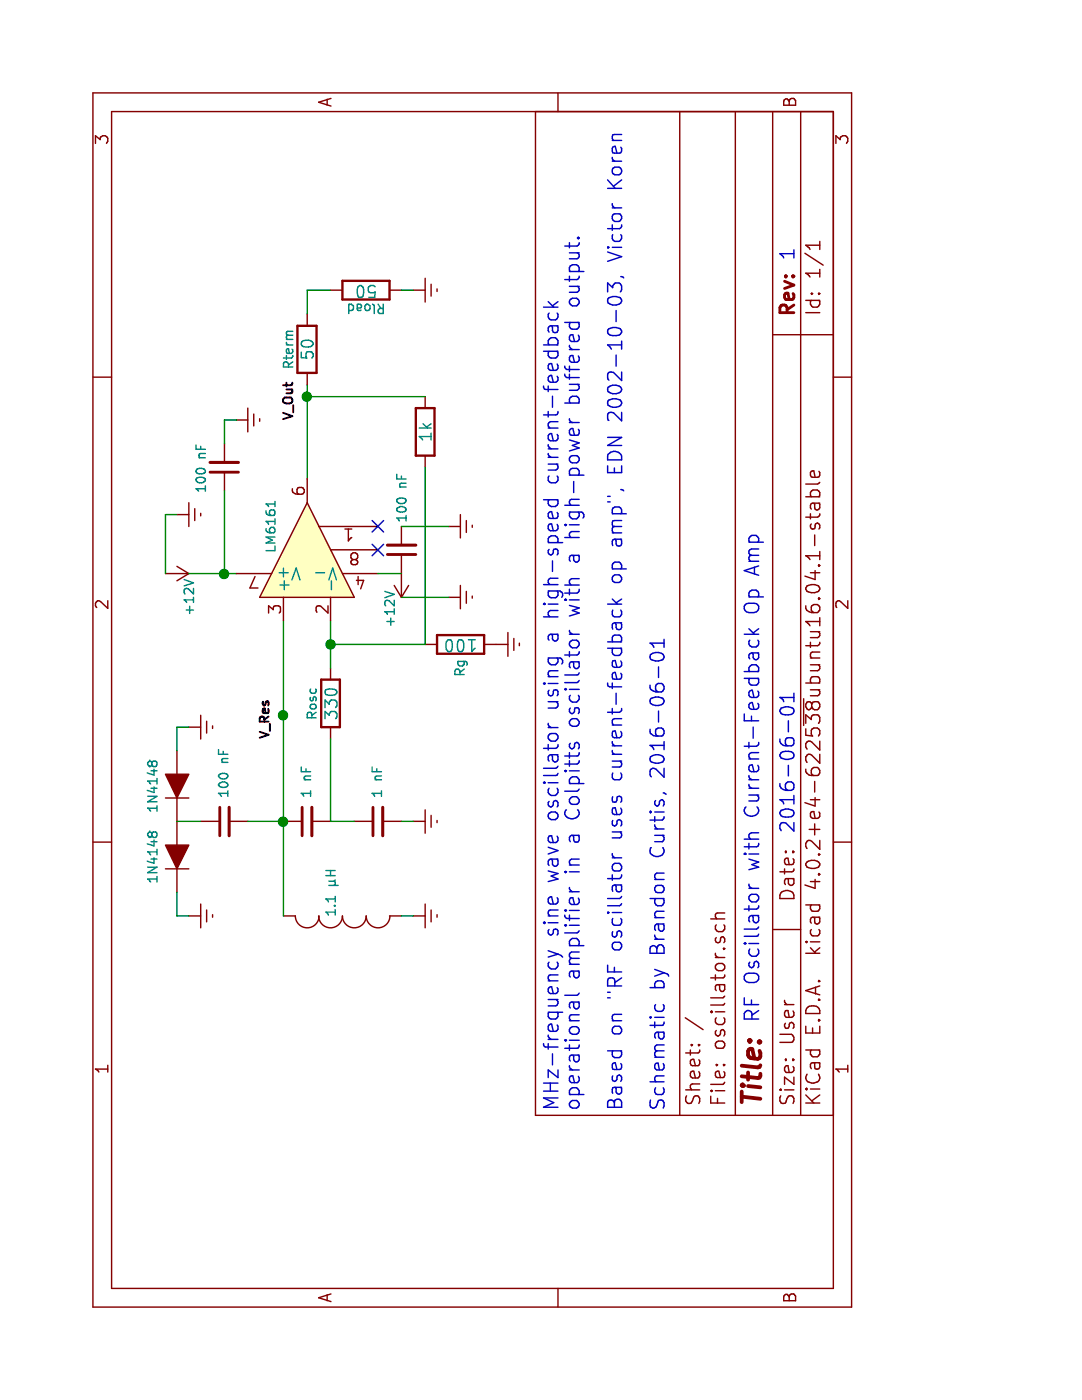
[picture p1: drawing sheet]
EESchema Schematic File Version 2
LIBS:power
LIBS:device
LIBS:transistors
LIBS:conn
LIBS:linear
LIBS:regul
LIBS:74xx
LIBS:cmos4000
LIBS:adc-dac
LIBS:memory
LIBS:xilinx
LIBS:microcontrollers
LIBS:dsp
LIBS:microchip
LIBS:analog_switches
LIBS:motorola
LIBS:texas
LIBS:intel
LIBS:audio
LIBS:interface
LIBS:digital-audio
LIBS:philips
LIBS:display
LIBS:cypress
LIBS:siliconi
LIBS:opto
LIBS:atmel
LIBS:contrib
LIBS:valves
EELAYER 25 0
EELAYER END
$Descr User 5929 4000
encoding utf-8
Sheet 1 1
Title ""
Date ""
Rev ""
Comp ""
Comment1 ""
Comment2 ""
Comment3 ""
Comment4 ""
$EndDescr
$Comp
L C_Small C?
U 1 1
P 2450 1300
F 0 "C?" H 2460 1370 39  0001 L CNN
F 1 "1 nF" H 2550 1300 39  0000 L CNN
F 2 "" H 2450 1300 50  0000 C CNN
F 3 "" H 2450 1300 50  0000 C CNN
	1    2450 1300
	1    0    0    -1  
$EndComp
$Comp
L C_Small C?
U 1 1
P 2450 1600
F 0 "C?" H 2460 1670 39  0001 L CNN
F 1 "1 nF" H 2550 1600 39  0000 L CNN
F 2 "" H 2450 1600 50  0000 C CNN
F 3 "" H 2450 1600 50  0000 C CNN
	1    2450 1600
	1    0    0    -1  
$EndComp
$Comp
L C_Small C?
U 1 1
P 2450 950
F 0 "C?" H 2460 1020 39  0001 L CNN
F 1 "100 nF" H 2550 950 39  0000 L CNN
F 2 "" H 2450 950 50  0000 C CNN
F 3 "" H 2450 950 50  0000 C CNN
	1    2450 950 
	1    0    0    -1  
$EndComp
$Comp
L D 1N4148
U 1 1
P 2300 750
F 0 "1N4148" H 2300 850 39  0000 C CNN
F 1 "D" H 2300 650 50  0001 C CNN
F 2 "" H 2300 750 50  0000 C CNN
F 3 "" H 2300 750 50  0000 C CNN
	1    2300 750 
	1    0    0    -1  
$EndComp
$Comp
L D 1N4148
U 1 1
P 2600 750
F 0 "1N4148" H 2600 850 39  0000 C CNN
F 1 "D" H 2600 650 50  0001 C CNN
F 2 "" H 2600 750 50  0000 C CNN
F 3 "" H 2600 750 50  0000 C CNN
	1    2600 750 
	1    0    0    -1  
$EndComp
$Comp
L Earth #PWR?
U 1 1
P 2050 800
F 0 "#PWR?" H 2050 550 50  0001 C CNN
F 1 "Earth" H 2050 650 50  0001 C CNN
F 2 "" H 2050 800 50  0000 C CNN
F 3 "" H 2050 800 50  0000 C CNN
	1    2050 800 
	1    0    0    -1  
$EndComp
$Comp
L Earth #PWR?
U 1 1
P 2850 800
F 0 "#PWR?" H 2850 550 50  0001 C CNN
F 1 "Earth" H 2850 650 50  0001 C CNN
F 2 "" H 2850 800 50  0000 C CNN
F 3 "" H 2850 800 50  0000 C CNN
	1    2850 800 
	1    0    0    -1  
$EndComp
Wire Wire Line
	2050 750  2150 750 
Wire Wire Line
	2750 750  2850 750 
Wire Wire Line
	2450 850  2450 750 
$Comp
L Earth #PWR?
U 1 1
P 2450 1750
F 0 "#PWR?" H 2450 1500 50  0001 C CNN
F 1 "Earth" H 2450 1600 50  0001 C CNN
F 2 "" H 2450 1750 50  0000 C CNN
F 3 "" H 2450 1750 50  0000 C CNN
	1    2450 1750
	1    0    0    -1  
$EndComp
Wire Wire Line
	2450 1400 2450 1500
Wire Wire Line
	2450 1700 2450 1750
$Comp
L INDUCTOR_SMALL L?
U 1 1
P 2050 1450
F 0 "L?" V 2050 1550 39  0001 C CNN
F 1 "1.1 µH" V 2100 1350 39  0000 C CNN
F 2 "" H 2050 1450 50  0000 C CNN
F 3 "" H 2050 1450 50  0000 C CNN
	1    2050 1450
	0    -1   -1   0   
$EndComp
$Comp
L Earth #PWR?
U 1 1
P 2050 1750
F 0 "#PWR?" H 2050 1500 50  0001 C CNN
F 1 "Earth" H 2050 1600 50  0001 C CNN
F 2 "" H 2050 1750 50  0000 C CNN
F 3 "" H 2050 1750 50  0000 C CNN
	1    2050 1750
	1    0    0    -1  
$EndComp
Wire Wire Line
	2050 1700 2050 1750
Wire Wire Line
	2050 1200 3300 1200
Wire Wire Line
	2450 1200 2450 1050
Connection ~ 2450 1200
$Comp
L R Rosc
U 1 1
P 2950 1400
F 0 "Rosc" V 3030 1400 39  0000 C CNN
F 1 "330" V 2950 1400 50  0000 C CNN
F 2 "" V 2880 1400 50  0000 C CNN
F 3 "" H 2950 1400 50  0000 C CNN
	1    2950 1400
	0    -1   -1   0   
$EndComp
Wire Wire Line
	2800 1400 2450 1400
Wire Wire Line
	2850 750  2850 800 
Wire Wire Line
	2050 750  2050 800 
$Comp
L R Rg
U 1 1
P 3200 1950
F 0 "Rg" H 3100 1950 39  0000 C CNN
F 1 "100" V 3200 1950 50  0000 C CNN
F 2 "" V 3130 1950 50  0000 C CNN
F 3 "" H 3200 1950 50  0000 C CNN
	1    3200 1950
	1    0    0    -1  
$EndComp
$Comp
L R R?
U 1 1
P 4100 1800
F 0 "R?" V 4180 1800 39  0001 C CNN
F 1 "1k" V 4100 1800 50  0000 C CNN
F 2 "" V 4030 1800 50  0000 C CNN
F 3 "" H 4100 1800 50  0000 C CNN
	1    4100 1800
	0    -1   -1   0   
$EndComp
$Comp
L Earth #PWR?
U 1 1
P 3200 2100
F 0 "#PWR?" H 3200 1850 50  0001 C CNN
F 1 "Earth" H 3200 1950 50  0001 C CNN
F 2 "" H 3200 2100 50  0000 C CNN
F 3 "" H 3200 2100 50  0000 C CNN
	1    3200 2100
	1    0    0    -1  
$EndComp
Wire Wire Line
	3200 1800 3200 1400
Wire Wire Line
	3200 1800 3950 1800
Wire Wire Line
	4250 1800 4250 1300
Wire Wire Line
	3900 1300 4300 1300
$Comp
L R Rterm
U 1 1
P 4450 1300
F 0 "Rterm" V 4530 1300 39  0000 C CNN
F 1 "50" V 4450 1300 50  0000 C CNN
F 2 "" V 4380 1300 50  0000 C CNN
F 3 "" H 4450 1300 50  0000 C CNN
	1    4450 1300
	0    -1   -1   0   
$EndComp
Connection ~ 4250 1300
$Comp
L R Rload
U 1 1
P 4700 1550
F 0 "Rload" V 4625 1550 39  0000 C CNN
F 1 "50" V 4700 1550 50  0000 C CNN
F 2 "" V 4630 1550 50  0000 C CNN
F 3 "" H 4700 1550 50  0000 C CNN
	1    4700 1550
	1    0    0    -1  
$EndComp
$Comp
L Earth #PWR?
U 1 1
P 4700 1750
F 0 "#PWR?" H 4700 1500 50  0001 C CNN
F 1 "Earth" H 4700 1600 50  0001 C CNN
F 2 "" H 4700 1750 50  0000 C CNN
F 3 "" H 4700 1750 50  0000 C CNN
	1    4700 1750
	1    0    0    -1  
$EndComp
Wire Wire Line
	4700 1700 4700 1750
Wire Wire Line
	4700 1400 4700 1300
Wire Wire Line
	4700 1300 4600 1300
Wire Wire Line
	3100 1400 3300 1400
Connection ~ 3200 1400
Connection ~ 2900 1200
Text Label 2800 1150 0    39   ~ 8
V_Res
Text Label 4150 1250 0    39   ~ 8
V_Out
$Comp
L +12V #PWR?
U 1 1
P 3500 700
F 0 "#PWR?" H 3500 550 50  0001 C CNN
F 1 "+12V" H 3600 800 39  0000 C CNN
F 2 "" H 3500 700 50  0000 C CNN
F 3 "" H 3500 700 50  0000 C CNN
	1    3500 700 
	-1   0    0    1   
$EndComp
$Comp
L Earth #PWR?
U 1 1
P 3750 750
F 0 "#PWR?" H 3750 500 50  0001 C CNN
F 1 "Earth" H 3750 600 50  0001 C CNN
F 2 "" H 3750 750 50  0000 C CNN
F 3 "" H 3750 750 50  0000 C CNN
	1    3750 750 
	1    0    0    -1  
$EndComp
Wire Wire Line
	3750 700  3750 750 
$Comp
L C_Small C?
U 1 1
P 3950 950
F 0 "C?" V 4150 900 39  0001 L CNN
F 1 "100 nF" V 4050 850 39  0000 L CNN
F 2 "" H 3950 950 50  0000 C CNN
F 3 "" H 3950 950 50  0000 C CNN
	1    3950 950 
	0    -1   -1   0   
$EndComp
$Comp
L Earth #PWR?
U 1 1
P 4150 1000
F 0 "#PWR?" H 4150 750 50  0001 C CNN
F 1 "Earth" H 4150 850 50  0001 C CNN
F 2 "" H 4150 1000 50  0000 C CNN
F 3 "" H 4150 1000 50  0000 C CNN
	1    4150 1000
	1    0    0    -1  
$EndComp
Wire Wire Line
	3850 950  3500 950 
Connection ~ 3500 950 
Wire Wire Line
	4050 950  4150 950 
Wire Wire Line
	4150 950  4150 1000
Wire Wire Line
	3500 700  3750 700 
Wire Wire Line
	3500 800  3500 1000
$Comp
L +12V #PWR?
U 1 1
P 3500 1700
F 0 "#PWR?" H 3500 1550 50  0001 C CNN
F 1 "+12V" V 3550 1850 39  0000 C CNN
F 2 "" H 3500 1700 50  0000 C CNN
F 3 "" H 3500 1700 50  0000 C CNN
	1    3500 1700
	0    -1   -1   0   
$EndComp
$Comp
L C_Small C?
U 1 1
P 3600 1700
F 0 "C?" V 3650 1500 39  0001 L CNN
F 1 "100 nF" V 3600 1375 39  0000 L CNN
F 2 "" H 3600 1700 50  0000 C CNN
F 3 "" H 3600 1700 50  0000 C CNN
	1    3600 1700
	0    -1   -1   0   
$EndComp
$Comp
L Earth #PWR?
U 1 1
P 3700 1900
F 0 "#PWR?" H 3700 1650 50  0001 C CNN
F 1 "Earth" H 3700 1750 50  0001 C CNN
F 2 "" H 3700 1900 50  0000 C CNN
F 3 "" H 3700 1900 50  0000 C CNN
	1    3700 1900
	1    0    0    -1  
$EndComp
$Comp
L LM6161 U?
U 1 1
P 3600 1300
F 0 "U?" H 3700 1550 39  0001 C CNN
F 1 "LM6161" H 3700 1450 39  0000 C CNN
F 2 "" H 3650 1500 50  0000 C CNN
F 3 "" H 3750 1600 50  0000 C CNN
	1    3600 1300
	1    0    0    -1  
$EndComp
Wire Wire Line
	3500 1700 3500 1600
$Comp
L Earth #PWR?
U 1 1
P 3400 1900
F 0 "#PWR?" H 3400 1650 50  0001 C CNN
F 1 "Earth" H 3400 1750 50  0001 C CNN
F 2 "" H 3400 1900 50  0000 C CNN
F 3 "" H 3400 1900 50  0000 C CNN
	1    3400 1900
	1    0    0    -1  
$EndComp
Wire Wire Line
	3700 1900 3700 1700
Wire Wire Line
	3400 1700 3400 1900
NoConn ~ 3600 1600
NoConn ~ 3700 1600
Text Notes 1600 3225 0    60   ~ 0
RF Oscillator with Current-Feedback Op Amp
Text Notes 2400 3375 0    60   ~ 0
2016-06-01
Text Notes 4825 3375 0    60   ~ 0
1
Text Notes 1225 2825 0    60   ~ 0
MHz-frequency sine wave oscillator using a high-speed current-feedback \noperational amplifier in a Colpitts oscillator with a high-power buffered output.\n\nBased on "RF oscillator uses current-feedback op amp", EDN 2002-10-03, Victor Koren\n\nSchematic by Brandon Curtis, 2016-06-01
$EndSCHEMATC
